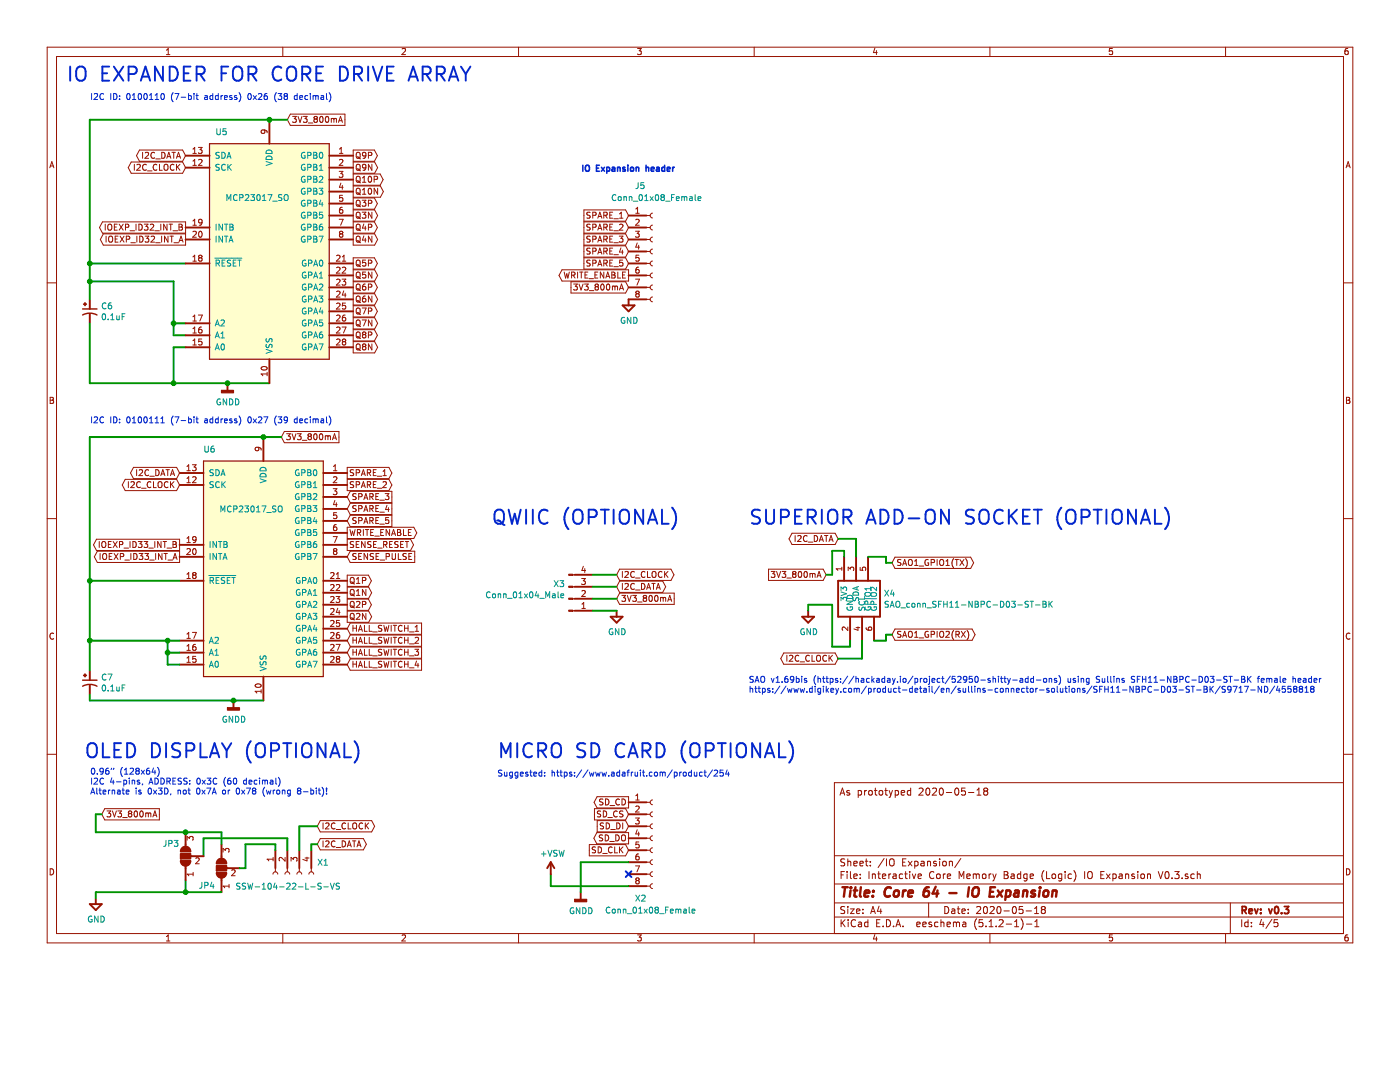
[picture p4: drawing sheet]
EESchema Schematic File Version 4
LIBS:Interactive Core Memory Badge (Logic) Main v0.3-cache
EELAYER 29 0
EELAYER END
$Descr A4 11693 8268
encoding utf-8
Sheet 4 5
Title "Core 64 - IO Expansion"
Date "2020-05-18"
Rev "v0.3"
Comp ""
Comment1 ""
Comment2 ""
Comment3 ""
Comment4 "As prototyped 2020-05-18"
$EndDescr
Text GLabel 2900 4850 2    50   Output ~ 0
Q1P
Text GLabel 2900 4950 2    50   Output ~ 0
Q1N
Text GLabel 2900 4650 2    50   Input ~ 0
SENSE_PULSE
Text GLabel 2900 5050 2    50   Output ~ 0
Q2P
Text GLabel 2900 5150 2    50   Output ~ 0
Q2N
Text GLabel 2950 1700 2    50   Output ~ 0
Q3P
Text GLabel 2950 1800 2    50   Output ~ 0
Q3N
Text GLabel 2950 1900 2    50   Output ~ 0
Q4P
Text GLabel 2950 2000 2    50   Output ~ 0
Q4N
Text GLabel 2950 2200 2    50   Output ~ 0
Q5P
Text GLabel 2950 2300 2    50   Output ~ 0
Q5N
Text GLabel 2950 2400 2    50   Output ~ 0
Q6P
Text GLabel 2950 2500 2    50   Output ~ 0
Q6N
Text GLabel 2950 2600 2    50   Output ~ 0
Q7P
Text GLabel 2950 1300 2    50   Output ~ 0
Q9P
Text GLabel 2950 2900 2    50   Output ~ 0
Q8N
Text GLabel 2950 2800 2    50   Output ~ 0
Q8P
Text GLabel 2950 2700 2    50   Output ~ 0
Q7N
Text GLabel 2950 1600 2    50   Output ~ 0
Q10N
Text GLabel 2950 1500 2    50   Output ~ 0
Q10P
Text GLabel 2950 1400 2    50   Output ~ 0
Q9N
Text GLabel 2900 5250 2    50   Input ~ 0
HALL_SWITCH_1
Text GLabel 2900 4550 2    50   Output ~ 0
SENSE_RESET
Text Notes 550  700  0    118  ~ 0
IO EXPANDER FOR CORE DRIVE ARRAY
Text GLabel 2900 5350 2    50   Input ~ 0
HALL_SWITCH_2
Text GLabel 2900 5450 2    50   Input ~ 0
HALL_SWITCH_3
Text GLabel 2900 5550 2    50   Input ~ 0
HALL_SWITCH_4
Text GLabel 2900 4450 2    50   Output ~ 0
WRITE_ENABLE
Text GLabel 2650 6900 2    50   BiDi ~ 0
I2C_CLOCK
Text GLabel 2650 7050 2    50   BiDi ~ 0
I2C_DATA
Wire Wire Line
	2650 7050 2600 7050
Text Notes 6250 4400 0    118  ~ 0
SUPERIOR ADD-ON SOCKET (OPTIONAL)
$Comp
L power:GND #PWR?
U 1 1
P 800 7500
AR Path="/5E755787/5EAA9421" Ref="#PWR?"  Part="1" 
AR Path="/5EA63449/5EAA9421" Ref="#PWR0124"  Part="1" 
F 0 "#PWR0124" H 800 7250 50  0001 C CNN
F 1 "GND" H 805 7325 50  0000 C CNN
F 2 "" H 800 7500 50  0001 C CNN
F 3 "" H 800 7500 50  0001 C CNN
	1    800  7500
	1    0    0    -1  
$EndComp
Wire Wire Line
	800  7500 800  7450
Text GLabel 2900 4150 2    50   Input ~ 0
SPARE_3
Text GLabel 2900 4250 2    50   Input ~ 0
SPARE_4
Text GLabel 2900 4350 2    50   Input ~ 0
SPARE_5
$Comp
L power:GNDD #PWR0130
U 1 1
P 1950 5850
F 0 "#PWR0130" H 1950 5600 50  0001 C CNN
F 1 "GNDD" H 1954 5694 50  0000 C CNN
F 2 "" H 1950 5850 50  0001 C CNN
F 3 "" H 1950 5850 50  0001 C CNN
	1    1950 5850
	1    0    0    -1  
$EndComp
$Comp
L power:GNDD #PWR0154
U 1 1
P 1900 3200
F 0 "#PWR0154" H 1900 2950 50  0001 C CNN
F 1 "GNDD" H 1904 3044 50  0000 C CNN
F 2 "" H 1900 3200 50  0001 C CNN
F 3 "" H 1900 3200 50  0001 C CNN
	1    1900 3200
	1    0    0    -1  
$EndComp
Text Notes 700  6350 0    118  ~ 0
OLED DISPLAY (OPTIONAL)
$Comp
L Connector:Conn_01x04_Female X1
U 1 1
P 2400 7300
F 0 "X1" V 2300 6950 50  0000 L CNN
F 1 "SSW-104-22-L-S-VS" V 2500 6850 50  0000 L CNN
F 2 "Connector_PinSocket_2.54mm:PinSocket_1x04_P2.54mm_Vertical_SMD_and_TH_Pin1Left" H 2400 7300 50  0001 C CNN
F 3 "~" H 2400 7300 50  0001 C CNN
	1    2400 7300
	0    -1   1    0   
$EndComp
Wire Wire Line
	2600 7100 2600 7050
Wire Wire Line
	2500 6900 2500 7100
Wire Wire Line
	2500 6900 2650 6900
Wire Wire Line
	1700 7000 2400 7000
Wire Wire Line
	2400 7000 2400 7100
Wire Wire Line
	2300 7050 2300 7100
Text Notes 750  6650 0    50   ~ 0
0.96” (128x64)\nI2C 4-pins, ADDRESS: 0x3C (60 decimal)\nAlternate is 0x3D, not 0x7A or 0x78 (wrong 8-bit)!
$Comp
L badgelife_shitty_addon_v169bis:SAO_conn_SFH11-NBPC-D03-ST-BK X4
U 1 1
P 7200 4950
F 0 "X4" H 7379 4947 50  0000 L CNN
F 1 "SAO_conn_SFH11-NBPC-D03-ST-BK" H 7379 4854 50  0000 L CNN
F 2 "badgelife_sao_v169bis:Badgelife-SAOv169-BADGE-2x3" H 7200 5150 50  0001 C CNN
F 3 "" H 7200 5150 50  0001 C CNN
	1    7200 4950
	1    0    0    -1  
$EndComp
$Comp
L Interface_Expansion:MCP23017_SO U6
U 1 1
P 2200 4750
F 0 "U6" H 1750 5750 50  0000 C CNN
F 1 "MCP23017_SO" H 2100 5250 50  0000 C CNN
F 2 "Package_SO:SOIC-28W_7.5x17.9mm_P1.27mm" H 2400 3750 50  0001 L CNN
F 3 "http://ww1.microchip.com/downloads/en/DeviceDoc/20001952C.pdf" H 2400 3650 50  0001 L CNN
	1    2200 4750
	1    0    0    -1  
$EndComp
Text GLabel 6900 4800 0    50   Input ~ 0
3V3_800mA
$Comp
L power:GND #PWR?
U 1 1
P 6750 5100
AR Path="/5E755787/5E90735C" Ref="#PWR?"  Part="1" 
AR Path="/5EA63449/5E90735C" Ref="#PWR0158"  Part="1" 
F 0 "#PWR0158" H 6750 4850 50  0001 C CNN
F 1 "GND" H 6755 4925 50  0000 C CNN
F 2 "" H 6750 5100 50  0001 C CNN
F 3 "" H 6750 5100 50  0001 C CNN
	1    6750 5100
	1    0    0    -1  
$EndComp
Text GLabel 7000 5500 0    50   BiDi ~ 0
I2C_CLOCK
Text GLabel 7000 4500 0    50   BiDi ~ 0
I2C_DATA
Text Notes 6250 5800 0    50   ~ 0
SAO v1.69bis (https://hackaday.io/project/52950-shitty-add-ons) using Sullins SFH11-NBPC-D03-ST-BK female header\nhttps://www.digikey.com/product-detail/en/sullins-connector-solutions/SFH11-NBPC-D03-ST-BK/S9717-ND/4558818
Wire Wire Line
	6900 4800 6950 4800
Wire Wire Line
	6950 4600 7050 4600
Wire Wire Line
	6750 5100 6750 5050
Wire Wire Line
	6750 5050 6950 5050
Wire Wire Line
	6950 5400 7100 5400
Wire Wire Line
	7000 4500 7150 4500
Wire Wire Line
	7150 4500 7150 4650
Wire Wire Line
	7000 5500 7200 5500
Wire Wire Line
	7200 5500 7200 5350
Wire Wire Line
	7050 4600 7050 4650
Text GLabel 1550 1400 0    50   BiDi ~ 0
I2C_CLOCK
Text GLabel 1550 1300 0    50   BiDi ~ 0
I2C_DATA
Text GLabel 1500 4050 0    50   BiDi ~ 0
I2C_CLOCK
Text GLabel 1500 3950 0    50   BiDi ~ 0
I2C_DATA
Text GLabel 7450 5300 2    50   BiDi ~ 0
SAO1_GPIO2(RX)
Text GLabel 7450 4700 2    50   BiDi ~ 0
SAO1_GPIO1(TX)
Wire Wire Line
	7300 5350 7400 5350
Wire Wire Line
	7400 5350 7400 5300
Wire Wire Line
	7400 5300 7450 5300
Wire Wire Line
	7250 4650 7400 4650
Wire Wire Line
	7400 4650 7400 4700
Wire Wire Line
	7400 4700 7450 4700
Wire Wire Line
	7100 5350 7100 5400
$Comp
L Jumper:SolderJumper_3_Open JP4
U 1 1
P 1850 7250
F 0 "JP4" V 1700 7300 50  0000 L CNN
F 1 "SolderJumper_3_Open" V 1450 6800 50  0001 L CNN
F 2 "Jumper:SolderJumper-3_P1.3mm_Open_Pad1.0x1.5mm_NumberLabels" H 1850 7250 50  0001 C CNN
F 3 "~" H 1850 7250 50  0001 C CNN
	1    1850 7250
	0    -1   -1   0   
$EndComp
Wire Wire Line
	2050 7050 2300 7050
Wire Wire Line
	2000 7250 2050 7250
Wire Wire Line
	2050 7250 2050 7050
Wire Wire Line
	1700 7150 1700 7000
Wire Wire Line
	1550 7450 1550 7350
Connection ~ 1550 7450
Wire Wire Line
	1550 7450 1850 7450
Wire Wire Line
	1550 6950 1850 6950
Wire Wire Line
	1850 6950 1850 7050
Connection ~ 1550 6950
Text GLabel 2400 1000 2    50   Input ~ 0
3V3_800mA
Text GLabel 2350 3650 2    50   Input ~ 0
3V3_800mA
Wire Wire Line
	1550 2200 750  2200
Wire Wire Line
	750  1000 750  2200
Wire Wire Line
	2250 3200 1900 3200
Wire Wire Line
	1450 2700 1550 2700
Connection ~ 1900 3200
Wire Wire Line
	1550 2800 1450 2800
Wire Wire Line
	1450 2800 1450 2700
Wire Wire Line
	1550 2900 1450 2900
Text Notes 750  850  0    50   ~ 0
I2C ID: 0100110 (7-bit address) 0x26 (38 decimal)
Wire Wire Line
	2350 3650 2200 3650
Wire Wire Line
	2200 3650 750  3650
Wire Wire Line
	750  3650 750  4850
Wire Wire Line
	750  4850 1500 4850
Connection ~ 2200 3650
Connection ~ 750  4850
Wire Wire Line
	1500 5450 1400 5450
Connection ~ 1950 5850
Wire Wire Line
	1950 5850 2200 5850
Wire Wire Line
	1500 5350 1400 5350
Wire Wire Line
	1400 5350 1400 5450
Text GLabel 1550 2000 0    50   Output ~ 0
IOEXP_ID32_INT_A
Text GLabel 1550 1900 0    50   Output ~ 0
IOEXP_ID32_INT_B
Text GLabel 1500 4650 0    50   Output ~ 0
IOEXP_ID33_INT_A
Text GLabel 1500 4550 0    50   Output ~ 0
IOEXP_ID33_INT_B
Text GLabel 850  6800 2    50   Input ~ 0
3V3_800mA
Wire Wire Line
	800  6950 800  6800
Wire Wire Line
	800  6800 850  6800
$Comp
L Connector:Conn_01x04_Male X3
U 1 1
P 4750 5000
F 0 "X3" H 4722 4881 50  0000 R CNN
F 1 "Conn_01x04_Male" H 4722 4974 50  0000 R CNN
F 2 "Connector_JST:JST_SH_SM04B-SRSS-TB_1x04-1MP_P1.00mm_Horizontal" H 4750 5000 50  0001 C CNN
F 3 "~" H 4750 5000 50  0001 C CNN
	1    4750 5000
	1    0    0    1   
$EndComp
Text Notes 4100 4400 0    118  ~ 0
QWIIC (OPTIONAL)
Text GLabel 5150 5000 2    50   Input ~ 0
3V3_800mA
$Comp
L power:GND #PWR?
U 1 1
P 5150 5100
AR Path="/5E755787/5E8E126F" Ref="#PWR?"  Part="1" 
AR Path="/5EA63449/5E8E126F" Ref="#PWR0121"  Part="1" 
F 0 "#PWR0121" H 5150 4850 50  0001 C CNN
F 1 "GND" H 5155 4925 50  0000 C CNN
F 2 "" H 5150 5100 50  0001 C CNN
F 3 "" H 5150 5100 50  0001 C CNN
	1    5150 5100
	1    0    0    -1  
$EndComp
Text GLabel 5150 4800 2    50   BiDi ~ 0
I2C_CLOCK
Text GLabel 5150 4900 2    50   BiDi ~ 0
I2C_DATA
Wire Wire Line
	4950 4800 5150 4800
Wire Wire Line
	4950 4900 5150 4900
Wire Wire Line
	4950 5100 5150 5100
Text Notes 4850 1450 0    50   ~ 10
IO Expansion header
$Comp
L Device:CP1_Small C?
U 1 1
P 750 2600
AR Path="/5E755787/5EA590CF" Ref="C?"  Part="1" 
AR Path="/5E755AC8/5D2551FF/5EA590CF" Ref="C?"  Part="1" 
AR Path="/5EA63449/5EA590CF" Ref="C6"  Part="1" 
F 0 "C6" H 841 2646 50  0000 L CNN
F 1 "0.1uF" H 841 2555 50  0000 L CNN
F 2 "Capacitor_SMD:C_0805_2012Metric" H 750 2600 50  0001 C CNN
F 3 "~" H 750 2600 50  0001 C CNN
	1    750  2600
	1    0    0    -1  
$EndComp
$Comp
L Device:CP1_Small C?
U 1 1
P 750 5700
AR Path="/5E755787/5EA5B187" Ref="C?"  Part="1" 
AR Path="/5E755AC8/5D2551FF/5EA5B187" Ref="C?"  Part="1" 
AR Path="/5EA63449/5EA5B187" Ref="C7"  Part="1" 
F 0 "C7" H 841 5746 50  0000 L CNN
F 1 "0.1uF" H 841 5655 50  0000 L CNN
F 2 "Capacitor_SMD:C_0805_2012Metric" H 750 5700 50  0001 C CNN
F 3 "~" H 750 5700 50  0001 C CNN
	1    750  5700
	1    0    0    -1  
$EndComp
Wire Wire Line
	750  2200 750  2350
Connection ~ 750  2200
Wire Wire Line
	750  2700 750  3200
Wire Wire Line
	750  5800 750  5850
Wire Wire Line
	6950 4800 6950 4600
Wire Wire Line
	6950 5050 6950 5400
$Comp
L Connector:Conn_01x08_Female J5
U 1 1
P 5450 2100
F 0 "J5" H 5300 2650 50  0000 L CNN
F 1 "Conn_01x08_Female" H 5100 2550 50  0000 L CNN
F 2 "Connector_PinSocket_2.54mm:PinSocket_1x08_P2.54mm_Vertical" H 5450 2100 50  0001 C CNN
F 3 "~" H 5450 2100 50  0001 C CNN
	1    5450 2100
	1    0    0    -1  
$EndComp
Text GLabel 5250 2300 0    50   Output ~ 0
WRITE_ENABLE
Text GLabel 2900 3950 2    50   Output ~ 0
SPARE_1
Text GLabel 2900 4050 2    50   Output ~ 0
SPARE_2
Text GLabel 5250 2000 0    50   Input ~ 0
SPARE_3
Text GLabel 5250 2100 0    50   Input ~ 0
SPARE_4
Text GLabel 5250 2200 0    50   Input ~ 0
SPARE_5
Wire Wire Line
	2250 1000 2400 1000
Wire Wire Line
	750  1000 2250 1000
Connection ~ 2250 1000
$Comp
L Interface_Expansion:MCP23017_SO U5
U 1 1
P 2250 2100
F 0 "U5" H 1850 3100 50  0000 C CNN
F 1 "MCP23017_SO" H 2150 2550 50  0000 C CNN
F 2 "Package_SO:SOIC-28W_7.5x17.9mm_P1.27mm" H 2450 1100 50  0001 L CNN
F 3 "http://ww1.microchip.com/downloads/en/DeviceDoc/20001952C.pdf" H 2450 1000 50  0001 L CNN
	1    2250 2100
	1    0    0    -1  
$EndComp
Wire Wire Line
	1450 3200 1900 3200
Wire Wire Line
	750  3200 1450 3200
Connection ~ 1450 3200
Wire Wire Line
	1450 3200 1450 2900
Wire Wire Line
	750  4850 750  5350
Wire Wire Line
	1450 2700 1450 2350
Wire Wire Line
	1450 2350 750  2350
Connection ~ 1450 2700
Connection ~ 750  2350
Wire Wire Line
	750  2350 750  2500
Text Notes 750  3550 0    50   ~ 0
I2C ID: 0100111 (7-bit address) 0x27 (39 decimal)
Wire Wire Line
	750  5850 1950 5850
Wire Wire Line
	1500 5550 1400 5550
Wire Wire Line
	1400 5550 1400 5450
Connection ~ 1400 5450
Wire Wire Line
	750  5350 1400 5350
Connection ~ 750  5350
Wire Wire Line
	750  5350 750  5600
Connection ~ 1400 5350
Wire Wire Line
	4950 5000 5150 5000
Text Notes 4150 6350 0    118  ~ 0
MICRO SD CARD (OPTIONAL)
Text Notes 4150 6500 0    50   ~ 0
Suggested: https://www.adafruit.com/product/254
$Comp
L power:GNDD #PWR?
U 1 1
P 4850 7450
AR Path="/5E755787/5EAA1F5C" Ref="#PWR?"  Part="1" 
AR Path="/5E755AC8/5D2551FF/5EAA1F5C" Ref="#PWR?"  Part="1" 
AR Path="/5EAA1F5C" Ref="#PWR?"  Part="1" 
AR Path="/5EA63449/5EAA1F5C" Ref="#PWR03"  Part="1" 
F 0 "#PWR03" H 4850 7200 50  0001 C CNN
F 1 "GNDD" H 4854 7295 50  0000 C CNN
F 2 "" H 4850 7450 50  0001 C CNN
F 3 "" H 4850 7450 50  0001 C CNN
	1    4850 7450
	1    0    0    -1  
$EndComp
Text GLabel 5250 6700 0    50   Output ~ 0
SD_CD
Text GLabel 5250 7100 0    50   Input ~ 0
SD_CLK
Text GLabel 5250 7000 0    50   Output ~ 0
SD_DO
Text GLabel 5250 6900 0    50   Input ~ 0
SD_DI
Text GLabel 5250 6800 0    50   Input ~ 0
SD_CS
$Comp
L Connector:Conn_01x08_Female X2
U 1 1
P 5450 7000
AR Path="/5EA63449/5EAA1F67" Ref="X2"  Part="1" 
AR Path="/5EAA1F67" Ref="J?"  Part="1" 
F 0 "X2" H 5300 6500 50  0000 L CNN
F 1 "Conn_01x08_Female" H 5050 6400 50  0000 L CNN
F 2 "Connector_PinSocket_2.54mm:PinSocket_1x08_P2.54mm_Vertical" H 5450 7000 50  0001 C CNN
F 3 "~" H 5450 7000 50  0001 C CNN
	1    5450 7000
	1    0    0    -1  
$EndComp
Wire Wire Line
	4600 7400 4600 7300
$Comp
L power:+VSW #PWR?
U 1 1
P 4600 7300
AR Path="/5E755787/5EAA1F6E" Ref="#PWR?"  Part="1" 
AR Path="/5EAA1F6E" Ref="#PWR?"  Part="1" 
AR Path="/5EA63449/5EAA1F6E" Ref="#PWR02"  Part="1" 
F 0 "#PWR02" H 4600 7150 50  0001 C CNN
F 1 "+VSW" H 4615 7475 50  0000 C CNN
F 2 "" H 4600 7300 50  0001 C CNN
F 3 "" H 4600 7300 50  0001 C CNN
	1    4600 7300
	1    0    0    -1  
$EndComp
NoConn ~ 5250 7300
Wire Wire Line
	4850 7450 4850 7200
Wire Wire Line
	4850 7200 5250 7200
Wire Wire Line
	5250 7400 4600 7400
$Comp
L Jumper:SolderJumper_3_Open JP3
U 1 1
P 1550 7150
F 0 "JP3" V 1650 7200 50  0000 L CNN
F 1 "SolderJumper_3_Open" V 900 7050 50  0001 L CNN
F 2 "Jumper:SolderJumper-3_P1.3mm_Open_Pad1.0x1.5mm_NumberLabels" H 1550 7150 50  0001 C CNN
F 3 "~" H 1550 7150 50  0001 C CNN
	1    1550 7150
	0    -1   -1   0   
$EndComp
Text GLabel 5250 1900 0    50   Input ~ 0
SPARE_2
Text GLabel 5250 1800 0    50   Input ~ 0
SPARE_1
$Comp
L power:GND #PWR?
U 1 1
P 5250 2500
AR Path="/5E755787/5EC9F516" Ref="#PWR?"  Part="1" 
AR Path="/5EA63449/5EC9F516" Ref="#PWR0166"  Part="1" 
F 0 "#PWR0166" H 5250 2250 50  0001 C CNN
F 1 "GND" H 5255 2325 50  0000 C CNN
F 2 "" H 5250 2500 50  0001 C CNN
F 3 "" H 5250 2500 50  0001 C CNN
	1    5250 2500
	1    0    0    -1  
$EndComp
Text GLabel 5250 2400 0    50   Input ~ 0
3V3_800mA
Wire Wire Line
	800  7450 1550 7450
Wire Wire Line
	800  6950 1550 6950
$EndSCHEMATC
